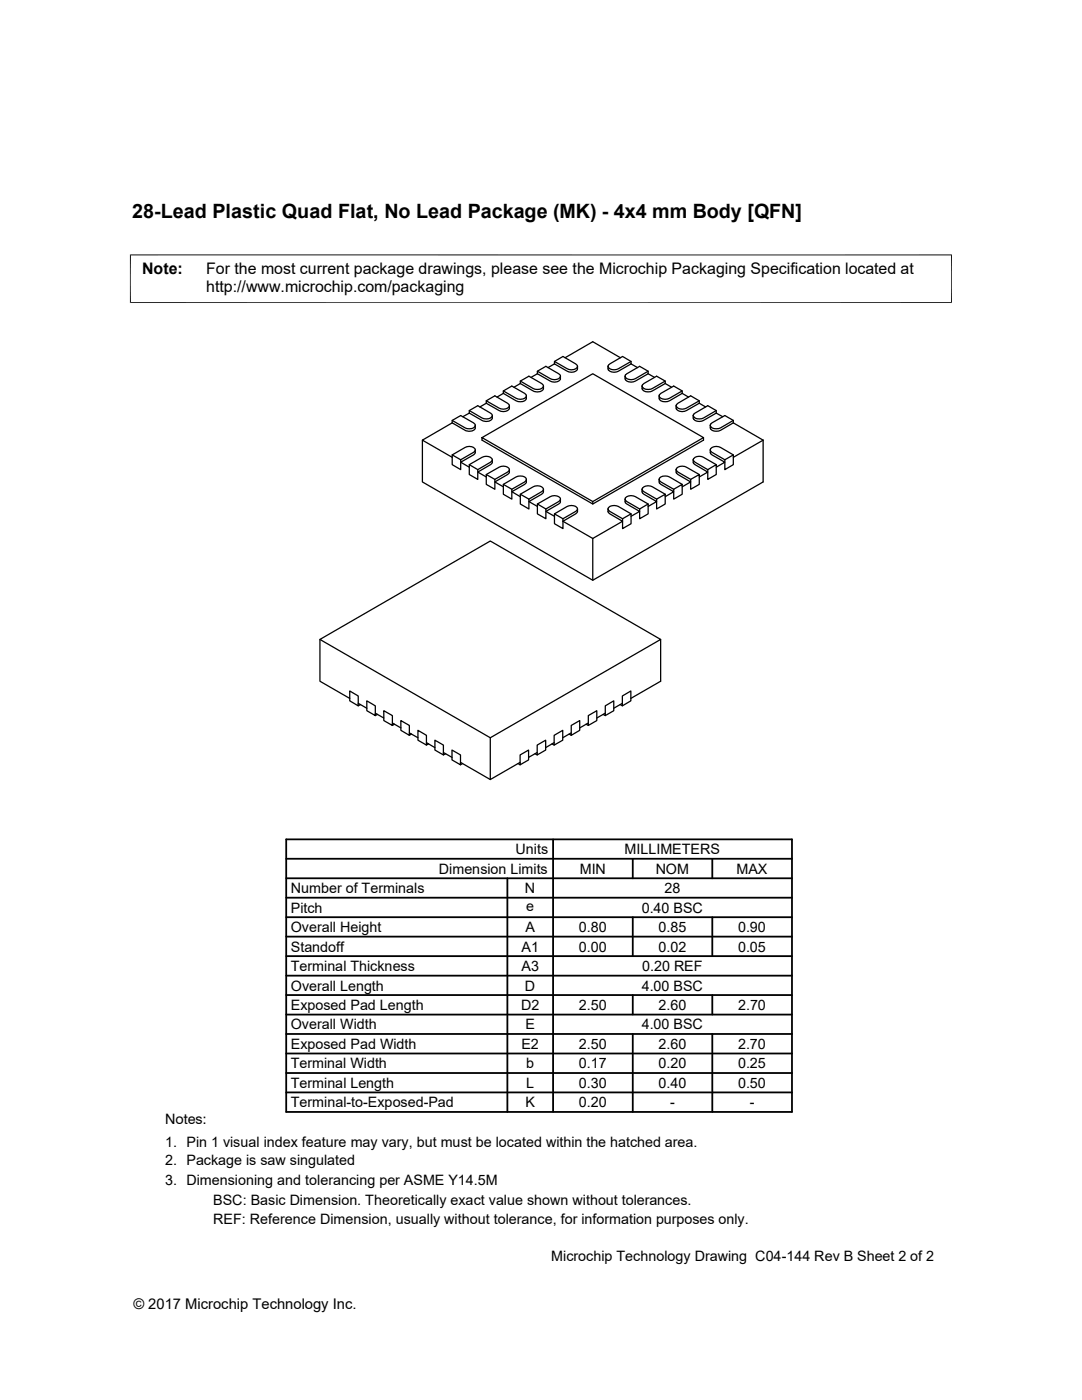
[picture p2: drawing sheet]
<svg xmlns="http://www.w3.org/2000/svg" width="216mm" height="279mm" viewBox="0 0 216 279" stroke-linecap="round" stroke-linejoin="round" font-family="sans-serif">
<g fill="none" stroke="#000" stroke-width=".25">
<path d="M97 80l2.6 1.4a1.43 1.43 0 0 0 2-.4l-.3-.5-2.6-1.5-1.7 1v.5M100.4 78l2.6 1.5a1.43 1.43 0 0 0 2-.5l-.3-.5-2.6-1.5-1.7 1v.5M100.4 78.5l2.6 1.5a1.41 1.41 0 0 0 2-.5v-.5M100.4 78.5l-1.2 .7M103.8 76.1l2.6 1.4a1.43 1.43 0 0 0 2-.5l-.3-.5-2.6-1.4-1.7 1v.4M103.8 76.5l2.6 1.5a1.44 1.44 0 0 0 2-.5v-.5M103.8 76.5l-1.2 .8M107.2 74.1l2.6 1.5a1.55 1.55 0 0 0 2-.4v-.4l-.3-.2-2.6-1.5-1.7 1v.5M107.2 74.6l2.6 1.5a1.41 1.41 0 0 0 2-.5v-.5M107.2 74.6l-1.2 .7M110.6 72.6l-1.3 .8M110.6 72.1l2.6 1.5a1.43 1.43 0 0 0 2-.5l-.3-.5-2.6-1.5-1.7 1v.5"/>
<path d="M110.6 72.6l2.6 1.5a1.43 1.43 0 0 0 2-.5v-.5M123.8 71.4l-5.5-3.2-5.5 3.2M125.9 72.6l-2.5 1.5a1.43 1.43 0 0 1-2.1-.5v-.5M125.9 72.6l1.3 .8M125.9 72.1l-2.5 1.5a1.43 1.43 0 0 1-2.1-.5M125.9 72.6v-.5l-1.7-1-2.5 1.5-.4 .5M129.3 74.6l-2.5 1.5a1.43 1.43 0 0 1-2.1-.5v-.5M129.3 74.6l1.3 .7M129.3 74.1l-2.5 1.5a1.43 1.43 0 0 1-2.1-.5M129.3 74.6v-.5l-1.7-1-2.5 1.5-.4 .5M132.7 76.5l-2.5 1.5a1.43 1.43 0 0 1-2.1-.5v-.5M132.7 76.5l1.3 .8"/>
<path d="M132.7 76.1l-2.5 1.4a1.43 1.43 0 0 1-2.1-.5M132.7 76.5v-.4l-1.7-1-2.5 1.4-.4 .5M136.1 78.5l-2.5 1.5a1.41 1.41 0 0 1-2.1-.5v-.5M136.1 78.5l1.3 .7M136.1 78l-2.5 1.5a1.43 1.43 0 0 1-2.1-.5M136.1 78.5v-.5l-1.7-1-2.5 1.5-.4 .5M139.5 80l-2.5 1.4a1.43 1.43 0 0 1-2.1-.4M90.2 90.8l1.7 1v1.9l-1.7-1zM90.2 90.8l2.6-1.5a1.53 1.53 0 0 1 2 .4v.3l-.3 .3-2.6 1.5M90.2 84.4l-5.9 3.4 5.9 3.5M90.2 83.9l2.6 1.5a1.5 1.5 0 0 0 2-.4v-.2l-.3-.4-2.6-1.5-1.7 1v.5M90.2 84.4l2.6 1.5a1.4 1.4 0 0 0 2-.5v-.5"/>
<path d="M93.6 92.7l2.6-1.4a1.43 1.43 0 0 1 2 .5l-.3 .4-2.6 1.5M93.6 92.7l1.7 1v2l-1.7-1zM93.6 82.4l-1.2 .8M93.6 81.9l2.6 1.5a1.43 1.43 0 0 0 2-.5l-.3-.5-2.6-1.4-1.7 .9v.5M93.6 82.4l2.6 1.5a1.42 1.42 0 0 0 2-.5v-.5M94.8 89.8v.6l-.3 .4-2.6 1.4 1.7 1M96.2 87.3l22.1-12.7 22.1 12.7-22.1 12.8-22.1-12.8v.5l22.1 12.8 22.1-12.8v-.5M97 94.7l2.6-1.5a1.43 1.43 0 0 1 2 .5l-.3 .5-2.6 1.5M97 94.7l1.7 1v1.9l-1.7-.9zM97 80.5l2.6 1.4a1.43 1.43 0 0 0 2-.5v-.4M97 80.5l-1.2 .7M98.2 91.8l-.1 .7-2.8 1.7 1.7 1"/>
<path d="M100.4 96.7l2.6-1.5a1.43 1.43 0 0 1 2 .5l-.3 .5-2.6 1.4M100.4 96.7l1.7 .9v2l-1.7-1zM101.6 93.7v.6l-.3 .4-2.6 1.5 1.7 1M103.8 98.6l2.6-1.4a1.43 1.43 0 0 1 2 .4l-.3 .5-2.6 1.5M103.8 98.6l1.7 1v2l-1.7-1zM105 95.7v.6l-.3 .4-2.6 1.4 1.7 1M108.4 97.6v.7l-.3 .3-2.6 1.5 1.7 1M111.8 99.6v.8l-2.9 1.7 1.7 .9M124.7 99.6l.1-.1a1.53 1.53 0 0 1 2-.4l2.5 1.5M124.7 99.6l.1 .8 2.8 1.7-1.7 .9M124.7 99.6l.4 .5 2.5 1.5M128.1 97.6a1.31 1.31 0 0 1 2.1-.4l2.5 1.4"/>
<path d="M128.1 97.6v.7l.4 .3 2.5 1.5-1.7 1M128.1 97.6l.4 .5 2.5 1.5M131 99.6l1.7-1v2l-1.7 1zM131.5 95.7l.1-.2a1.53 1.53 0 0 1 2-.3l2.5 1.5M131.5 95.7l.1 .6 .3 .4 2.5 1.4-1.7 1M131.5 95.7l.4 .5 2.5 1.4M134.4 97.6l1.7-.9v1.9l-1.7 1zM134.9 93.7a1.31 1.31 0 0 1 2.1-.5l2.5 1.5M134.9 93.7v.6l.4 .4 2.5 1.5-1.7 1M134.9 93.7l.4 .5 2.5 1.5M137.8 95.7l1.7-1v2l-1.7 .9zM138.3 91.8a1.31 1.31 0 0 1 2.1-.5l2.5 1.4"/>
<path d="M138.3 91.8l.1 .7 2.8 1.7-1.7 1M138.3 91.8l.4 .4 2.5 1.5M139.5 80.5l-2.5 1.4a1.43 1.43 0 0 1-2.1-.5v-.4M139.5 80.5l1.3 .7M139.5 80.5v-.5l-1.7-1-2.5 1.5-.4 .5M141.2 93.7l1.7-1v2l-1.7 1zM141.7 89.8l.1-.1a1.53 1.53 0 0 1 2-.4l2.5 1.5M141.7 89.8a.86 .86 0 0 0 .4 1l2.5 1.4-1.7 1M141.7 89.8l.4 .5 2.5 1.5M142.9 82.4l-2.5 1.5a1.43 1.43 0 0 1-2.1-.5v-.5M142.9 82.4l1.3 .8M142.9 81.9l-2.5 1.5a1.43 1.43 0 0 1-2.1-.5"/>
<path d="M142.9 82.4v-.5l-1.7-.9-2.5 1.4-.4 .5M144.6 91.8l1.7-1v1.9l-1.7 1zM146.3 84.4l-2.5 1.5a1.43 1.43 0 0 1-2.1-.5v-.5M146.3 83.9l-2.5 1.5a1.41 1.41 0 0 1-2.1-.5M146.3 84.4v-.5l-1.7-1-2.5 1.5-.4 .5M146.3 84.4l6 3.4M152.3 87.8v8.4l-34 19.6-34-19.6v-8.4M152.3 87.8l-6 3.5M107.2 100.6l2.6-1.5a1.55 1.55 0 0 1 2 .4v.2l-.3 .4-2.6 1.5M107.2 100.6l1.7 1v1.9l-1.7-.9zM110.6 102.6l2.6-1.5a1.45 1.45 0 0 1 2 .5l-.3 .5-2.6 1.4M110.6 102.6l1.7 .9v2l-1.7-1z"/>
<path d="M115.2 101.6v.6l-.3 .4-2.6 1.4 6 3.5M118.3 100.1v.5M118.3 107.5v8.3M121.3 101.6a1.19 1.19 0 0 1 1.7-.7l2.9 1.7M121.3 101.6v.6l.4 .4 2.5 1.4-5.9 3.5M121.3 101.6l.4 .5 2.5 1.4M124.2 103.5l1.7-.9v1.9l-1.7 1zM127.6 101.6l1.7-1v2l-1.7 .9zM63.8 127.6v8.4l6 3.4M63.8 127.6l34-19.6 34 19.6-34 19.6zM69.8 137.9l1.7 1v2l-1.7-1zM73.2 139.9l1.7 1v1.9l-1.7-1z"/>
<path d="M124.2 138.9l1.7-1v2l-1.7 1zM131.8 127.6v8.4l-5.9 3.4M71.5 140.4l1.7 1M71.9 140.6l-.4 .3M74.9 142.3l1.7 1M75.3 142.6l-.4 .2M76.6 141.8l1.7 1v2l-1.7-1zM78.3 144.3l1.7 1M78.7 144.5l-.4 .3M80 143.8l1.7 1v1.9l-1.7-.9zM81.7 146.3l1.7 .9M82.1 146.5l-.4 .2"/>
<path d="M83.4 145.8l1.7 .9v2l-1.7-1zM85.1 148.2l1.7 1M85.5 148.5l-.4 .2M86.8 147.7l1.7 1v2l-1.7-1zM88.5 150.2l1.7 1M88.9 150.4l-.4 .3M90.2 149.7l1.7 1v1.9l-1.7-.9zM91.9 152.1l5.9 3.5 6-3.5M92.3 152.4l-.4 .2M97.8 147.2v8.4M103.4 152.4l.4 .2M103.8 150.7l1.7-1v2l-1.7 .9z"/>
<path d="M106.8 150.4l.4 .3M107.2 150.2l-1.7 1M107.2 148.7l1.7-1v2l-1.7 1zM110.2 148.5l.4 .2M110.6 148.2l-1.7 1M110.6 146.7l1.7-.9v1.9l-1.7 1zM113.6 146.5l.4 .2M114 146.3l-1.7 .9M114 144.8l1.7-1v2l-1.7 .9zM116.9 144.5l.5 .3M117.4 144.3l-1.7 1M117.4 142.8l1.7-1v2l-1.7 1z"/>
<path d="M120.4 142.6l.4 .2M120.8 140.9l1.7-1v1.9l-1.7 1zM120.8 142.3l-1.7 1M123.8 140.6l.4 .3M124.2 140.4l-1.7 1"/>
</g>
<g fill="none" stroke="#000" stroke-width=".36">
<path d="M57.1 179.2h100.9M57.1 175.3h100.9M57.1 171.4h100.9M57.1 167.5h100.9v54.4h-100.9zM101.2 175.3v46.6M110.4 167.5v54.4M126.3 171.4v3.9M142.1 171.4v3.9M57.1 186.9h100.9M57.1 183h100.9M57.1 198.6h100.9M57.1 194.7h100.9"/>
<path d="M57.1 190.8h100.9M126.3 183v7.8M126.3 198.6v3.9M142.1 183v7.8M142.1 198.6v3.9M57.1 214.1h100.9M57.1 206.4h100.9M57.1 202.5h100.9M57.1 210.2h100.9M57.1 218h100.9M126.3 206.4v15.5M142.1 206.4v15.5"/>
</g>
<path d="M26 50.8v9.7M189.9 50.8v9.7M189.9 50.9h-164M25.9 60.4h164" fill="none" stroke="#000" stroke-width=".2"/>
<text font-size="3.9" x="26.4" y="43.5">28-Lead Plastic Quad Flat, No Lead Package (MK) - 4x4 mm Body [QFN]</text>
<g font-size="3.2">
<text x="28.4" y="54.6">Note:</text>
<text x="41.1" y="54.6">For the most current package drawings, please see the Microchip Packaging Specification located at</text>
<text x="41.1" y="58.3">http://www.microchip.com/packaging</text>
</g>
<g font-size="2.9">
<text x="102.9" y="170.5">Units</text>
<text x="124.6" y="170.5">MILLIMETERS</text>
<text x="58" y="178.2">Number of Terminals</text>
<text x="87.6" y="174.4">Dimension Limits</text>
<text x="104.8" y="178.2">N</text>
<text x="115.7" y="174.4">MIN</text>
<text x="130.8" y="174.4">NOM</text>
<text x="132.6" y="178.2">28</text>
<text x="147" y="174.4">MAX</text>
<text x="58" y="182.1">Pitch</text>
<text x="105" y="181.8">e</text>
<text x="128" y="182.1">0.40 BSC</text>
<text x="58" y="186">Overall Height</text>
<text x="58" y="189.9">Standoff</text>
<text x="104.1" y="189.9">A1</text>
<text x="104.8" y="186">A</text>
<text x="115.5" y="186">0.80</text>
<text x="115.5" y="189.9">0.00</text>
<text x="131.4" y="186">0.85</text>
<text x="131.4" y="189.9">0.02</text>
<text x="147.3" y="186">0.90</text>
<text x="147.3" y="189.9">0.05</text>
<text x="58" y="193.8">Terminal Thickness</text>
<text x="58" y="197.7">Overall Length</text>
<text x="104.1" y="193.8">A3</text>
<text x="104.8" y="197.7">D</text>
<text x="128" y="197.7">4.00 BSC</text>
<text x="128.1" y="193.8">0.20 REF</text>
<text x="58" y="201.6">Exposed Pad Length</text>
<text x="104" y="201.6">D2</text>
<text x="115.5" y="201.6">2.50</text>
<text x="131.4" y="201.6">2.60</text>
<text x="147.3" y="201.6">2.70</text>
<text x="58" y="205.4">Overall Width</text>
<text x="58" y="209.3">Exposed Pad Width</text>
<text x="104" y="209.3">E2</text>
<text x="104.8" y="205.4">E</text>
<text x="115.5" y="209.3">2.50</text>
<text x="128" y="205.4">4.00 BSC</text>
<text x="131.4" y="209.3">2.60</text>
<text x="147.3" y="209.3">2.70</text>
<text x="58" y="213.2">Terminal Width</text>
<text x="105" y="213.2">b</text>
<text x="115.5" y="213.2">0.17</text>
<text x="131.4" y="213.2">0.20</text>
<text x="147.3" y="213.2">0.25</text>
<text x="58" y="217.1">Terminal Length</text>
<text x="58" y="221">Terminal-to-Exposed-Pad</text>
<text x="104.8" y="221">K</text>
<text x="105" y="217.1">L</text>
<text x="115.5" y="221">0.20</text>
<text x="115.5" y="217.1">0.30</text>
<text x="131.4" y="217.1">0.40</text>
<text x="133.7" y="221">-</text>
<text x="147.3" y="217.1">0.50</text>
<text x="149.6" y="221">-</text>
<text x="32.9" y="224.3">Notes:</text>
<text x="32.9" y="228.9">1. Pin 1 visual index feature may vary, but must be located within the hatched area.</text>
<text x="32.9" y="232.6">2. Package is saw singulated</text>
<text x="32.9" y="236.5">3. Dimensioning and tolerancing per ASME Y14.5M</text>
<text x="42.5" y="244.3">REF: Reference Dimension, usually without tolerance, for information purposes only.</text>
<text x="42.5" y="240.6">BSC: Basic Dimension. Theoretically exact value shown without tolerances.</text>
<text x="110" y="251.7">Microchip Technology Drawing C04-144 Rev B Sheet 2 of 2</text>
<text x="26.6" y="261.3">© 2017 Microchip Technology Inc.</text>
</g>
</svg>
